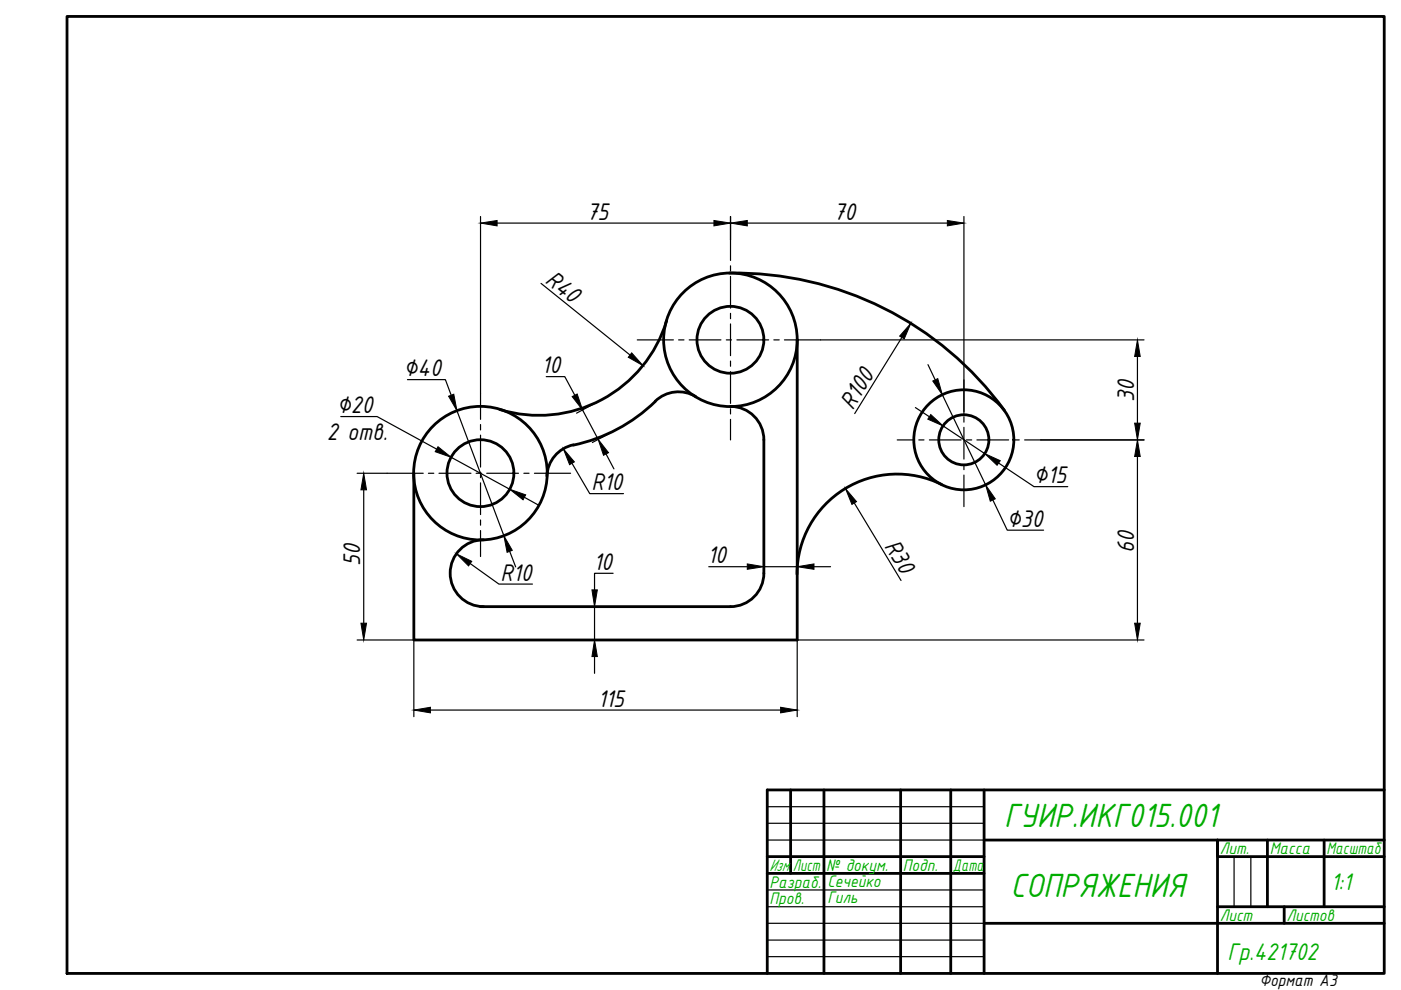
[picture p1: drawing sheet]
<svg xmlns="http://www.w3.org/2000/svg" width="297mm" height="210mm" viewBox="0 0 297 210" stroke-linecap="round" stroke-linejoin="round" font-family="sans-serif">
<!-- layer: 0 -->
<g fill="none" stroke="#000" stroke-width=".59">
<path d="M14.2 3.5h279.3v202.9h-279.3zM154.6 57.9a70.7 70.7 0 0 1 58.3 29.1M141.4 68a28.3 28.3 0 0 1-35.4 18.8M169 72.1v63.6h-81.3v-35.4M121.6 94.3a7.1 7.1 0 0 0-5.7 6.6M138.9 85.1a35.4 35.4 0 0 1-17.3 9.3M147.5 84.1a7.1 7.1 0 0 0-8.6 1M154.9 86.2a7.1 7.1 0 0 1 7.1 7.1M162 93.3v28.2a7.1 7.1 0 0 1-7.1 7.1h-53M102.5 114.4a7.1 7.1 0 0 0-7.1 7.1 7.1 7.1 0 0 0 7.1 7.1M199.6 102.7a21.2 21.2 0 0 0-30.6 19M167.6 167.5v17.7"/>
<path d="M174.7 167.5v38.9M191 167.5v38.9M201.6 167.5v38.9M208.6 167.5v38.9M208.6 178.1h84.9M268.7 178.1v14.1M280.7 178.1v14.1M293.5 167.5h-130.8v38.9M162.7 181.6h45.9M162.7 185.2h45.9M208.6 195.8h84.9M258.1 192.2h35.4"/>
<path d="M272.3 192.2v3.6M293.5 181.6h-35.4v-3.5v28.3"/>
<circle cx="154.9" cy="72" r="14.2"/>
<circle cx="154.9" cy="72" r="7.1"/>
<circle cx="204.3" cy="93.3" r="10.6"/>
<circle cx="204.3" cy="93.3" r="5.3"/>
<circle cx="101.9" cy="100.3" r="14.2"/>
<circle cx="101.9" cy="100.3" r="7.1"/>
</g>
<path d="M162.7 171h45.9M162.7 174.6h45.9M162.7 178.1h45.9M162.7 188.7h45.9M162.7 192.2h45.9M162.7 199.3h45.9M162.7 195.8h45.9M261.6 181.6v10.6M265.2 181.6v10.6M162.7 202.8h45.9" fill="none" stroke="#000" stroke-width=".25"/>
<g fill="none" stroke="#000" stroke-width=".25">
<path d="M154.9 50.9v4.3M154.9 56.4v1.1M154.9 58.6v6.7M135.1 72.1h7.7M143.9 72.1h1.1M146.1 72.1h6.8M154 72.1h1.1M154.9 66.4v1.2M154.9 68.7v6.7M154.9 76.6v1.1M154.9 78.8v6.7M156.2 72.1h6.8"/>
<path d="M164.1 72.1h1.1M166.3 72.1h7.7M101.9 83.4v5.5M101.9 90v1.2M101.9 92.3v6.7M154.9 86.7v1.1M154.9 88.9v4.4M190.2 93.3h3.5M194.8 93.3h1.1M197 93.3h6.8M204.4 80.5v6.8M204.4 88.4v1.1"/>
<path d="M204.4 90.6v6.7M204.4 98.5v1.1M204.9 93.3h1.1M207.1 93.3h6.8M215 93.3h1.1M217.2 93.3h3.5M82.1 100.3h7.6M90.8 100.3h1.2M93.1 100.3h6.8M101 100.3h1.1M101.9 100.1v1.2M101.9 102.4v6.7"/>
<path d="M101.9 110.3v1.1M101.9 112.5v5.5M103.2 100.3h6.7M111.1 100.3h1.1M113.3 100.3h7.7M204.4 100.7v6.7"/>
</g>
<g fill="none" stroke="#000" stroke-width=".25">
<path d="M101.9 45.9v37.5M105.4 47.3h46M154.9 45.9v5M158.4 47.3h42.5M204.4 45.9v42.1M114.7 60.1l18.9 15.2M115.8 79.9h3.9l2.2 3.9M174 72.1h68.6M191.2 71.6l-10 16.1M196.8 77.3l1.5 3.2M241.2 75.6v14.1M72.2 88.3h7.8l12.6 6.9"/>
<path d="M86.4 80.5h8l1.3 3.3M95.7 97l12.4 6.7M96.9 87.1l9.9 26.5M121.3 98.2l3.7 6.5h7.2M123.5 86.9l3.3 6.2M127.6 84.7l-5.4 2.9M128.5 96.3l1.7 3.1M130.9 91l-5.3 2.8M194.1 86.4l2.9 2M199.8 83.7l9.2 19.1M200 90.3l8.8 5.9M211.7 98.2l7.5 5h7.2"/>
<path d="M220.7 93.3h21.9M241.2 96.8v35.3M75.7 100.3h6.4M77.1 103.9v28.2M99.7 119.5l6.1 4.3h7.1M108.1 116.9l1.2 3.3M111.2 105.4l3.1 1.8M162 118.7v2.9M169 118.7v2.9M181.1 106.7l9.9 16.4M210.5 106l3.1 6.4h7.7M75.7 135.7h12v16.2"/>
<path d="M124.7 135.7h3.7M124.7 128.6h3.7M126.1 128.6v7.1M126.1 139.2v3.6M130 121.6h-3.9v3.5M150.3 120.2h8.1M162 120.2h7M172.6 120.2h3.5M242.6 135.7h-73.6v16.2M91.3 150.6h74.2"/>
</g>
<g fill="#000" stroke="#000" stroke-width=".21">
<path d="M101.9 47.3l3.5-.5v1.1zM151.4 46.8l3.5 .5-3.5 .6zM154.9 47.3l3.5-.5v1.1zM200.9 46.8l3.5 .5-3.5 .6zM133.9 74.8l2.4 2.7-3.1-1.8zM193.1 68.6l-1.4 3.3-1-.6zM241.2 72.1l.6 3.5h-1.2zM92.9 94.7l2.8 2.3-3.4-1.2zM95.1 84l1.1-.4 .7 3.5zM119.5 95.2l2.3 2.7-1 .6zM121.3 84.1l1.1-.6 1.1 3.4zM126.8 93.1l2.2 2.9-1 .5z"/>
<path d="M197.3 87.9l2.7 2.4-3.3-1.4zM197.8 80.8l1-.5 1 3.4zM208.8 96.2l3.3 1.5-.7 1zM240.6 89.7h1.2l-.6 3.6zM241.2 93.3l.6 3.5h-1.2zM77.1 100.3l.6 3.6h-1.2zM96.8 117.4l3.2 1.6-.7 1zM106.8 113.6l1.8 3.1-1.1 .4zM108.1 103.7l3.3 1.2-.5 1.1zM158.4 119.6l3.6 .6-3.6 .5zM169 120.2l3.6-.6v1.1zM179.3 103.6l2.3 2.8-1 .5z"/>
<path d="M209 102.8l2 3-1 .5zM76.5 132.1h1.2l-.6 3.6zM126.1 135.7l.5 3.5h-1.1zM125.5 125.1h1.1l-.5 3.5zM240.6 132.1h1.2l-.6 3.6zM87.7 150.6l3.6-.6v1.1zM165.5 150l3.5 .6-3.5 .5z"/>
</g>
<g font-size="7.7" fill="#00ad00">
<text x="212.9" y="175.3">ГУИР.ИКГ015.001</text>
<text x="214.3" y="190.1">СОПРЯЖЕНИЯ</text>
</g>
<g font-size="5.5">
<text x="124.4" y="46.6">75</text>
<text x="176.7" y="46.6">70</text>
<text x="115.4" y="59.7" transform="rotate(39 115.4 59.7)">R40</text>
<text x="85.6" y="79.8">∅40</text>
<text x="114.8" y="79.1">10</text>
<text x="71.4" y="87.6">∅20</text>
<text x="180.8" y="87.1" transform="rotate(-58 180.8 87.1)">R100</text>
<text x="240.4" y="85.3" transform="rotate(-90 240.4 85.3)">30</text>
<text x="69.3" y="93.3">2 отв.</text>
<text x="125.4" y="103.9">R10</text>
<text x="219.1" y="102.5">∅15</text>
<text x="213.5" y="111.7">∅30</text>
<text x="76.4" y="119.9" transform="rotate(-90 76.4 119.9)">50</text>
<text x="150" y="119.4">10</text>
<text x="187.4" y="115.7" transform="rotate(59 187.4 115.7)">R30</text>
<text x="240.4" y="117.2" transform="rotate(-90 240.4 117.2)">60</text>
<text x="106.1" y="123.1">R10</text>
<text x="125.8" y="120.8">10</text>
<text x="126.7" y="149.8">115</text>
</g>
<g font-size="5.5" fill="#00ad00">
<text x="282.2" y="188.7">1:1</text>
<text x="260.3" y="203.6">Гр.421702</text>
</g>
<g font-size="3.8" fill="#00ad00">
<text x="163.1" y="184.7">Изм.</text>
<text x="168.1" y="184.7">Лист</text>
<text x="175.2" y="184.7">№ докум.</text>
<text x="191.4" y="184.7">Подп.</text>
<text x="202" y="184.7">Дата</text>
<text x="258.6" y="181.2">Лит.</text>
<text x="269.2" y="181.2">Масса</text>
<text x="281.2" y="181.2">Масштаб</text>
<text x="163.1" y="188.2">Разраб.</text>
<text x="163.1" y="191.7">Пров.</text>
<text x="175.4" y="191.5">Гиль</text>
<text x="175.4" y="188">Сечейко</text>
<text x="258.6" y="195.3">Лист</text>
<text x="272.7" y="195.3">Листов</text>
</g>
<text font-size="3.8" x="267" y="209.1">Формат А3</text>
</svg>
